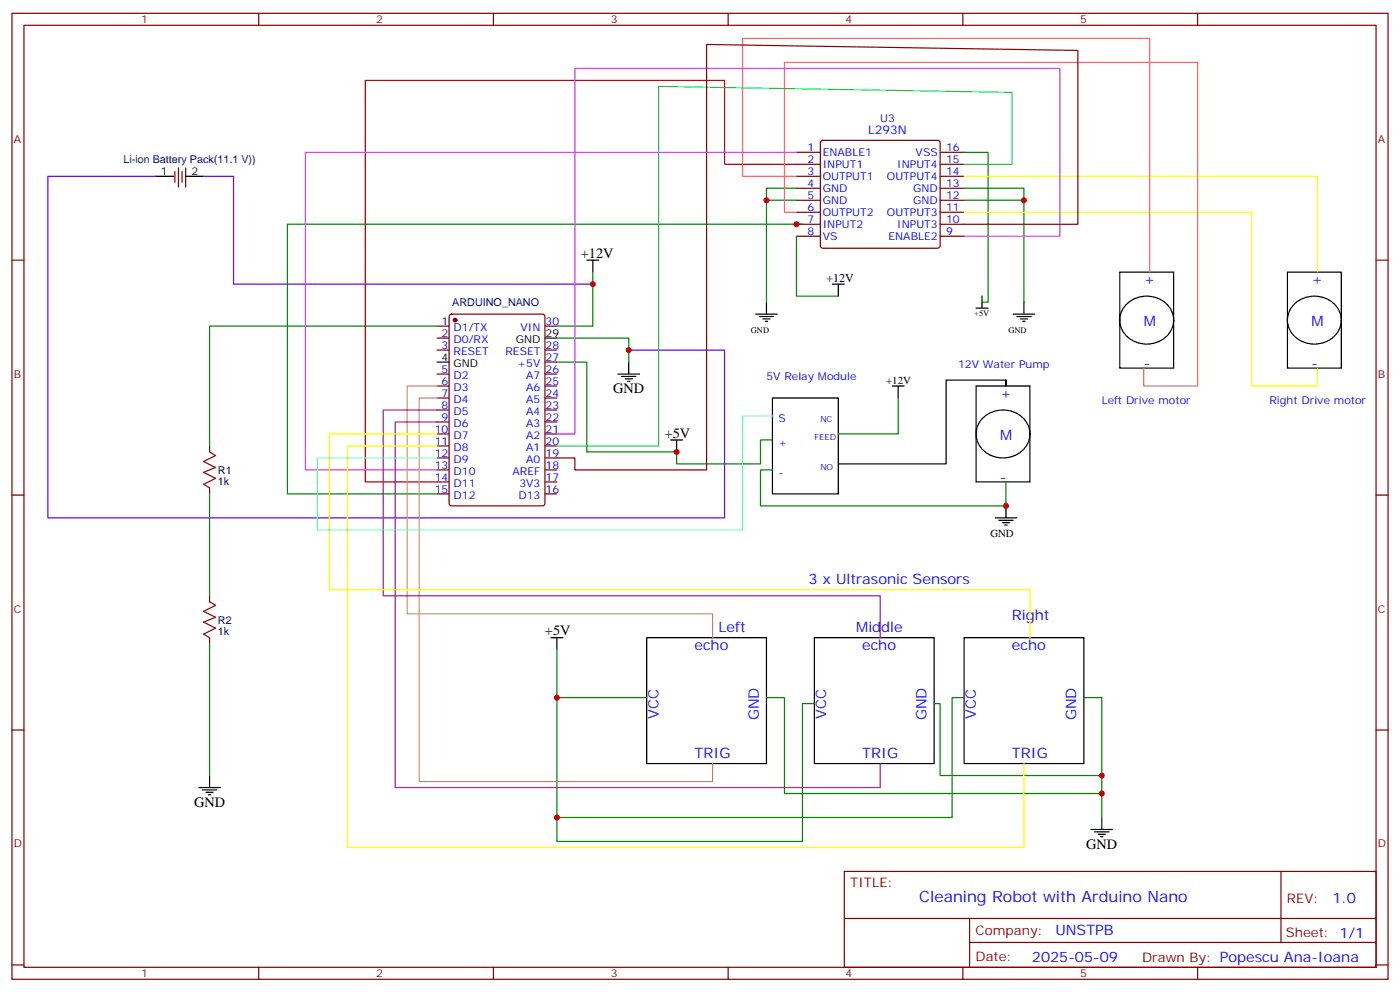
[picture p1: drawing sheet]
<svg xmlns="http://www.w3.org/2000/svg" width="412mm" height="292mm" viewBox="0 0 412 292" stroke-linecap="round" stroke-linejoin="round" font-family="sans-serif">
<g fill="none" stroke="#870000" stroke-width=".35">
<path d="M3.5 3.9h405.4v284.4h-405.4zM7.1 7.4h398.2v277.3h-398.2zM76.2 3.9v3.5M145.3 3.9v3.5M214.5 3.9v3.5M283.6 3.9v3.5M352.8 3.9v3.5M51.5 50.5v3.2M52.6 49.4v5.7M53.6 50.5v3.2M54.7 49.4v5.7M234.6 44.8h7.1"/>
<path d="M234.6 48.4h7.1M234.6 51.9h7.1M234.6 55.4h7.1M234.6 58.9h7.1M241.9 41.5l.5-.2h33.8l.5 .2 .2 .5v30.4l-.2 .5-.5 .2h-33.8l-.5-.3-.2-.4v-30.4zM276.9 44.8h7.1M276.9 48.4h7.1M276.9 51.9h7.1M276.9 55.4h7.1M276.9 58.9h7.1M3.5 76.6h3.6M234.6 62.5h7.1"/>
<path d="M234.6 66h7.1M234.6 69.5h7.1M276.9 62.5h7.1M276.9 66h7.1M276.9 69.5h7.1M405.3 76.6h3.6M128.8 96h3.5M128.8 99.5h3.5M132.5 92.7l.5-.2h26.8l.7 .4v55.3l-.4 .7h-27.1l-.7-.5v-55.2zM160.5 96h3.5M128.8 103h3.5M128.8 110.1h3.5"/>
<path d="M128.8 113.6h3.5M128.8 117.2h3.5M160.5 103h3.5M160.5 110.1h3.5M160.5 113.6h3.5M160.5 117.2h3.5M160.5 106.6h3.5M61.7 131.3v1.7M128.8 120.7h3.5M128.8 124.2h3.5M128.8 127.7h3.5M128.8 131.3h3.5"/>
<path d="M128.8 134.8h3.5M128.8 138.3h3.5M160.5 120.7h3.5M160.5 124.2h3.5M160.5 127.7h3.5M160.5 131.3h3.5M160.5 134.8h3.5M160.5 138.3h3.5M3.5 145.7h3.6M61.7 143.6v1.8M128.8 141.9h3.5M128.8 145.4h3.5"/>
<path d="M160.5 141.9h3.5M160.5 145.4h3.5M405.3 145.7h3.6M61.7 175.4v1.7M61.7 187.7v1.8M3.5 214.9h3.6M405.3 214.9h3.6M248.7 256.5h156.6v28.2h-156.6zM377.3 256.5v20.9M248.7 270.4h156.5M285.6 277.4h119.6M285.6 270.4v14.1"/>
<path d="M3.5 284h3.6M76.2 284.7v3.6M145.3 284.7v3.6M214.5 284.7v3.6M283.6 284.7v3.6M352.8 284.7v3.6M405.3 284h3.6"/>
</g>
<circle cx="134.1" cy="94.2" r=".53" fill="#870000" stroke="#870000" stroke-width=".35"/>
<g fill="none" stroke="#000" stroke-width=".35">
<path d="M45.9 51.9h5.3M54.7 51.9h5.3M172.9 76.6h3.5M174.6 76.6v3.5M160.5 99.5h3.5M222.6 92.5h6.4M223.7 93.2h4.2M224.7 93.9h2.1M225.4 94.6h.7M225.8 88.9v3.6M245.2 83.6h3.5M246.9 83.6v3.6"/>
<path d="M287.5 90.7h3.5M289.3 87.2v3.5M298.4 92.5h6.4M299.5 93.2h4.2M300.6 93.9h2.1M301.3 94.6h.7M301.6 88.9v3.6M329.8 80.1h15.9v28.2h-15.9zM331.8 89.6a8.4 8.4 0 0 1 13.6 2.6 7.2 7.2 0 0 1-7.6 9.1 7.3 7.3 0 0 1-7.6-9.1l.4-.9zM379.2 80.1h15.9v28.2h-15.9zM381.2 89.6a8.4 8.4 0 0 1 13.6 2.6 7.2 7.2 0 0 1-7.6 9.1 7.3 7.3 0 0 1-7.6-9.1l.4-.9zM128.8 106.6h3.5"/>
<path d="M182 110.1h6.4M183.1 110.8h4.2M184.1 111.5h2.2M184.9 112.2h.7M185.2 106.6v3.5M227.5 117.2h19.4v28.2h-19.4zM262.8 113.6h3.5M264.6 113.6v3.6M287.5 113.6h15.9v28.3h-15.9zM296.3 111.9v1.7v-1.7h-17.6v24.7h-31.8M197.6 129.5h3.5M199.3 129.5v3.5"/>
<path d="M289.5 123.1a8.4 8.4 0 0 1 13.6 2.6 7.2 7.2 0 0 1-7.6 9.1 7.3 7.3 0 0 1-7.7-9.1l.5-.9zM293.2 152.4h6.3M294.2 153.1h4.2M295.3 153.8h2.1M296 154.6h.7M296.3 148.9v3.5M162.3 187.7h3.5M164 187.7v3.5M190.5 187.7h35.3v37.1h-35.3zM239.9 187.7h35.3v37.1h-35.3zM284 187.7h35.3v37.1h-35.3zM58.6 231.8h6.3"/>
<path d="M59.6 232.5h4.3M60.7 233.2h2.1M61.4 233.9h.7M61.7 228.3v3.5M321.4 244.2h6.3M322.4 244.9h4.3M323.5 245.6h2.1M324.2 246.3h.7M324.6 240.6v3.6"/>
</g>
<g fill="none" stroke="#008700" stroke-width=".35">
<path d="M225.8 58.9h8.8M234.6 55.4h-8.8v33.5M284 55.4h17.6v33.5M284 44.8h7v44.1h-1.7v-1.7M284 58.9h17.6M234.6 69.5v17.7h12.3M236.4 66h-151.7v79.4h44.1M128.8 96h-67.1v35.3M164 99.5h21.2v7.1M174.6 80.1v15.9h-10.6M164 106.6h8.9v26.4h26.4v3.6h24.7v-7.1h3.5M264.6 117.2v10.5h-17.7"/>
<path d="M227.5 138.3h-3.5v10.6h72.3v-7M61.7 145.4v30M61.7 189.5v38.8M164 191.2v14.2h26.5M164 205.4v42.3h72.4v-40.6h3.5M225.8 205.4h5.3v28.2h93.5v7M275.2 207.1h1.7v21.2h47.7v5.3M284 205.4h-3.5v35.2h-116.5M319.3 205.4h5.3v22.9"/>
</g>
<path d="M61.7 133l1.8 1.1-3.5 1.8 3.5 1.7-3.5 1.4 3.5 1.8-3.5 1.8 1.7 1M61.7 177.1l1.8 1.1-3.5 1.8 3.5 1.7-3.5 1.4 3.5 1.8-3.5 1.8 1.7 1" fill="none" stroke="#a10000" stroke-width=".35"/>
<path d="M45.9 51.9h-31.8v100.5h199.3v-49.4h-28.2M60 51.9h8.8v31.7h105.8" fill="none" stroke="#60f" stroke-width=".35"/>
<path d="M284 51.9h104.1v28.2M284 62.5h84.7v51.1h19.4v-5.3M128.8 131.3h-26.5v118.1h199.3v-24.6M128.8 127.7h-31.8v45.9h206.4v14.1" fill="none" stroke="#ff0" stroke-width=".35"/>
<path d="M234.6 48.4h-21.2v-24.7h-105.8v118.2h21.2" fill="none" stroke="#c00" stroke-width=".35"/>
<path d="M234.6 51.9h-15.9v-40.6h120v68.8M234.6 62.5h-3.5v-44.1h121.7v95.2h-15.9v-5.3" fill="none" stroke="#f66" stroke-width=".35"/>
<path d="M284 69.5h28.2v-49.4h-142.9v107.6h-5.3" fill="none" stroke="#c3f" stroke-width=".35"/>
<path d="M284 48.4h14.1v-21.2l-104.1-1.8v105.9h-30" fill="none" stroke="#3f3" stroke-width=".35"/>
<path d="M284 66h33.5v-51.1l-109.4-1.8v125.2h-38.8v-3.5h-5.3" fill="none" stroke="#900" stroke-width=".35"/>
<path d="M234.6 44.8h-144.6v93.5h38.8" fill="none" stroke="#f3f" stroke-width=".35"/>
<path d="M128.8 117.2h-5.3v112.8h86.4v-5.2M128.8 113.6h-8.9v67.1h90v7" fill="none" stroke="#c96" stroke-width=".35"/>
<path d="M128.8 124.2h-12.4v107.6h142.9v-7M128.8 120.7h-15.9v54.7h146.4v12.3" fill="none" stroke="#909" stroke-width=".35"/>
<path d="M227.5 122.4h-8.8v33.6h-125.2v-21.2h35.3" fill="none" stroke="#3ff" stroke-width=".35"/>
<g fill="#c00">
<circle cx="324.6" cy="233.6" r=".88"/>
<circle cx="324.6" cy="228.3" r=".88"/>
<circle cx="164" cy="205.4" r=".88"/>
<circle cx="164" cy="240.6" r=".88"/>
<circle cx="174.6" cy="83.6" r=".88"/>
<circle cx="185.2" cy="103" r=".88"/>
<circle cx="296.3" cy="148.9" r=".88"/>
<circle cx="225.8" cy="58.9" r=".88"/>
<circle cx="301.6" cy="58.9" r=".88"/>
<circle cx="199.3" cy="133" r=".88"/>
<circle cx="234.6" cy="66" r=".88"/>
</g>
<text font-size="4.6" fill="#00f" x="270.8" y="265.5">Cleaning Robot with Arduino Nano</text>
<g font-size="4.2">
<text x="171.1" y="75.9">+12V</text>
<text x="180.6" y="115.7">GND</text>
<text x="195.8" y="128.8">+5V</text>
<text x="160.5" y="187">+5V</text>
<text x="57.1" y="237.5">GND</text>
<text x="320" y="249.8">GND</text>
</g>
<g font-size="4.2" fill="#00f">
<text x="336.9" y="83.6">+</text>
<text x="386.3" y="83.6">+</text>
<text x="336.9" y="96">M</text>
<text x="386.3" y="96">M</text>
<text x="336.9" y="108.3">-</text>
<text x="386.3" y="108.3">-</text>
<text x="294.6" y="117.2">+</text>
<text x="294.6" y="129.5">M</text>
<text x="294.6" y="141.9">-</text>
<text x="238.1" y="171.8">3 x Ultrasonic Sensors</text>
<text x="211.7" y="185.9">Left</text>
<text x="252.2" y="185.9">Middle</text>
<text x="298.1" y="182.4">Right</text>
<text x="204.6" y="191.2">echo</text>
<text x="254" y="191.2">echo</text>
<text x="298.1" y="191.2">echo</text>
<text x="193.9" y="211.5" transform="rotate(-90 193.9 211.5)">VCC</text>
<text x="223.5" y="212.1" transform="rotate(-90 223.5 212.1)">GND</text>
<text x="243.3" y="211.5" transform="rotate(-90 243.3 211.5)">VCC</text>
<text x="272.9" y="212.1" transform="rotate(-90 272.9 212.1)">GND</text>
<text x="287.4" y="211.5" transform="rotate(-90 287.4 211.5)">VCC</text>
<text x="317" y="212.1" transform="rotate(-90 317 212.1)">GND</text>
<text x="204.6" y="223">TRIG</text>
<text x="254" y="223">TRIG</text>
<text x="298.1" y="223">TRIG</text>
<text x="392.5" y="265.8">1.0</text>
<text x="310.9" y="275.3">UNSTPB</text>
<text x="304" y="283.1">2025-05-09</text>
</g>
<g font-size="3.9" fill="#800">
<text x="250.5" y="261.1">TITLE:</text>
<text x="379.1" y="265.8">REV:</text>
<text x="287.4" y="275.3">Company:</text>
<text x="378.7" y="275.9">Sheet: 1/1</text>
<text x="287.4" y="283">Date:</text>
<text x="336.4" y="283.1">Drawn By: Popescu Ana-Ioana</text>
</g>
<text font-size="3.5" fill="#00f" x="255.8" y="39.5">L293N</text>
<text font-size="3.5" x="243.4" y="82.9">+12V</text>
<g font-size="3.2" fill="#800">
<text x="41.6" y="6.9">1</text>
<text x="110.8" y="6.9">2</text>
<text x="179.9" y="6.9">3</text>
<text x="249.1" y="6.9">4</text>
<text x="318.2" y="6.9">5</text>
<text x="4.1" y="42">A</text>
<text x="405.9" y="42">A</text>
<text x="4.1" y="111.2">B</text>
<text x="405.9" y="111.2">B</text>
<text x="4.1" y="180.3">C</text>
<text x="405.9" y="180.3">C</text>
<text x="4.1" y="249.4">D</text>
<text x="405.9" y="249.4">D</text>
<text x="41.6" y="287.7">1</text>
<text x="110.8" y="287.7">2</text>
<text x="179.9" y="287.7">3</text>
<text x="249.1" y="287.7">4</text>
<text x="318.2" y="287.7">5</text>
</g>
<g font-size="3.2" fill="#00f">
<text x="259.3" y="36">U3</text>
<text x="237.9" y="44.5">1</text>
<text x="242.4" y="45.9">ENABLE1</text>
<text x="269.7" y="45.9">VSS</text>
<text x="278.7" y="44.5">16</text>
<text x="237.9" y="48">2</text>
<text x="237.9" y="51.5">3</text>
<text x="242.4" y="49.4">INPUT1</text>
<text x="242.4" y="53">OUTPUT1</text>
<text x="261.2" y="53">OUTPUT4</text>
<text x="264.3" y="49.4">INPUT4</text>
<text x="278.7" y="51.5">14</text>
<text x="278.7" y="48">15</text>
<text x="237.9" y="55.1">4</text>
<text x="237.9" y="58.6">5</text>
<text x="242.4" y="56.5">GND</text>
<text x="268.9" y="56.5">GND</text>
<text x="278.7" y="58.6">12</text>
<text x="278.7" y="55.1">13</text>
<text x="237.9" y="62.1">6</text>
<text x="237.9" y="65.7">7</text>
<text x="242.4" y="60">GND</text>
<text x="242.4" y="63.5">OUTPUT2</text>
<text x="261.2" y="63.5">OUTPUT3</text>
<text x="268.9" y="60">GND</text>
<text x="278.7" y="65.7">10</text>
<text x="278.7" y="62.1">11</text>
<text x="237.9" y="69.2">8</text>
<text x="242.4" y="67.1">INPUT2</text>
<text x="242.4" y="70.6">VS</text>
<text x="261.7" y="70.6">ENABLE2</text>
<text x="264.3" y="67.1">INPUT3</text>
<text x="278.7" y="69.2">9</text>
<text x="130.1" y="95.6">1</text>
<text x="160.7" y="95.6">30</text>
<text x="130.1" y="99.2">2</text>
<text x="133.6" y="97.4">D1/TX</text>
<text x="133.6" y="100.9">D0/RX</text>
<text x="153.3" y="97.4">VIN</text>
<text x="130.1" y="102.7">3</text>
<text x="133.6" y="104.5">RESET</text>
<text x="148.9" y="104.5">RESET</text>
<text x="152.4" y="108">+5V</text>
<text x="160.7" y="106.2">27</text>
<text x="160.7" y="102.7">28</text>
<text x="130.1" y="109.7">5</text>
<text x="130.1" y="113.3">6</text>
<text x="133.6" y="111.5">D2</text>
<text x="155" y="111.5">A7</text>
<text x="160.7" y="113.3">25</text>
<text x="160.7" y="109.7">26</text>
<text x="225.8" y="111.9">5V Relay Module</text>
<text x="282.2" y="108.3">12V Water Pump</text>
<text x="130.1" y="116.8">7</text>
<text x="133.6" y="115">D3</text>
<text x="133.6" y="118.6">D4</text>
<text x="155" y="118.6">A5</text>
<text x="155" y="115">A6</text>
<text x="160.7" y="116.8">24</text>
<text x="324.6" y="118.9">Left Drive motor</text>
<text x="373.9" y="118.9">Right Drive motor</text>
<text x="130.1" y="120.3">8</text>
<text x="130.1" y="123.9">9</text>
<text x="133.6" y="122.1">D5</text>
<text x="133.6" y="125.6">D6</text>
<text x="155" y="125.6">A3</text>
<text x="155" y="122.1">A4</text>
<text x="160.7" y="123.9">22</text>
<text x="160.7" y="120.3">23</text>
<text x="229.3" y="124.2">S</text>
<text x="128.1" y="127.4">10</text>
<text x="128.1" y="130.9">11</text>
<text x="133.6" y="129.2">D7</text>
<text x="155" y="129.2">A2</text>
<text x="160.7" y="130.9">20</text>
<text x="160.7" y="127.4">21</text>
<text x="229.3" y="131.3">+</text>
<text x="128.1" y="134.4">12</text>
<text x="128.1" y="138">13</text>
<text x="133.6" y="132.7">D8</text>
<text x="133.6" y="136.2">D9</text>
<text x="155" y="136.2">A0</text>
<text x="155" y="132.7">A1</text>
<text x="160.7" y="138">18</text>
<text x="160.7" y="134.4">19</text>
<text x="128.1" y="141.5">14</text>
<text x="133.6" y="139.7">D10</text>
<text x="133.6" y="143.3">D11</text>
<text x="151" y="139.7">AREF</text>
<text x="153" y="143.3">3V3</text>
<text x="160.7" y="141.5">17</text>
<text x="229.3" y="140.1">-</text>
<text x="128.1" y="145">15</text>
<text x="133.6" y="146.8">D12</text>
<text x="152.7" y="146.8">D13</text>
<text x="160.7" y="145">16</text>
</g>
<g font-size="3.2" fill="#000080">
<text x="36.3" y="47.9">Li-ion Battery Pack(11.1 V))</text>
<text x="133.2" y="90.1">ARDUINO_NANO</text>
<text x="64.2" y="142.7">1k</text>
<text x="64.2" y="139.5">R1</text>
<text x="64.2" y="183.6">R2</text>
<text x="64.2" y="186.8">1k</text>
</g>
<g font-size="3.2">
<text x="47.4" y="51.5">1</text>
<text x="56.4" y="51.5">2</text>
<text x="151.9" y="100.9">GND</text>
<text x="160.7" y="99.2">29</text>
<text x="130.1" y="106.2">4</text>
<text x="133.6" y="108">GND</text>
<text x="261.1" y="112.9">+12V</text>
<text x="291.7" y="158.1">GND</text>
</g>
<g font-size="2.5">
<text x="287" y="93.1">+5V</text>
<text x="221.2" y="98.1">GND</text>
<text x="297" y="98.1">GND</text>
</g>
<g font-size="2.5" fill="#00f">
<text x="241.7" y="124.2">NC</text>
<text x="239.9" y="129.5">FEED</text>
<text x="241.7" y="138.3">NO</text>
</g>
</svg>
